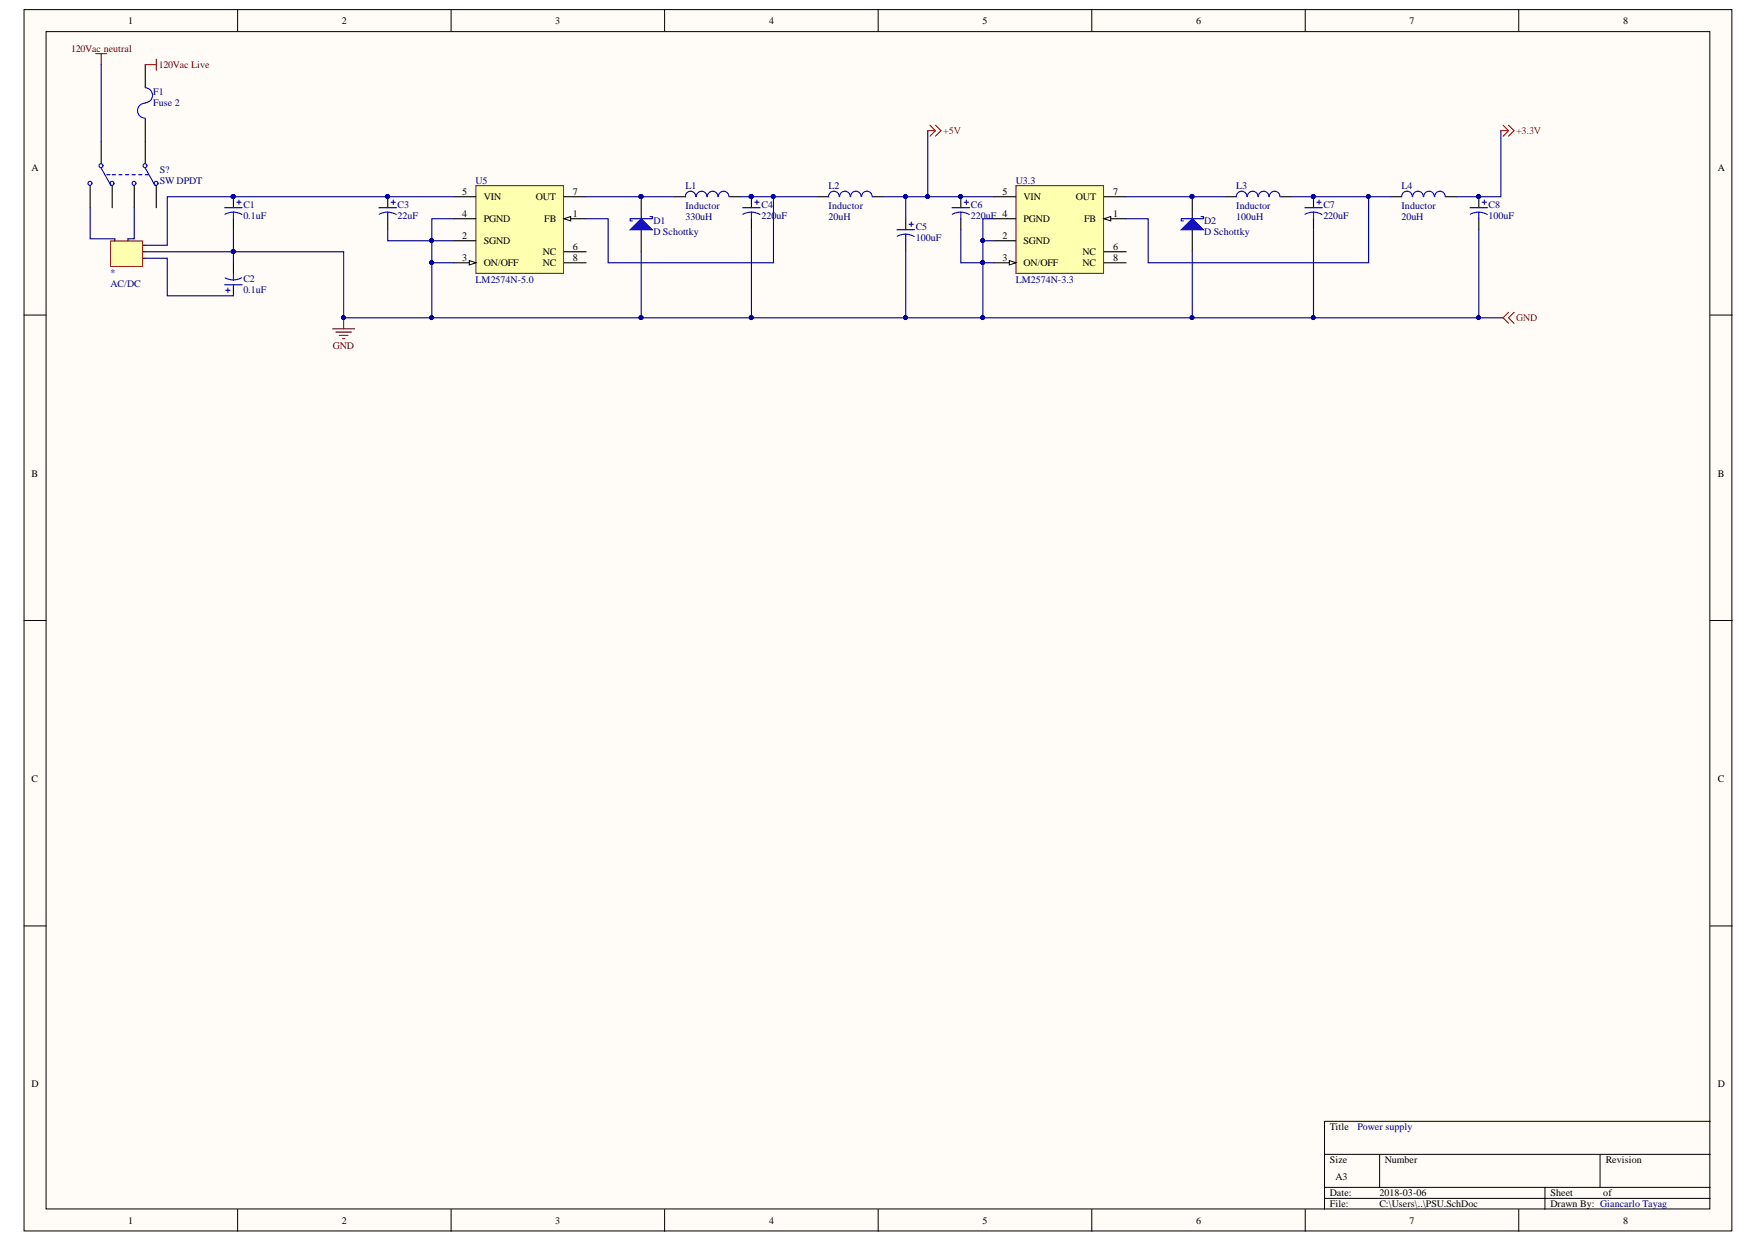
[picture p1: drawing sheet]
# Altium schematic sheet PSU.SchDoc
size A3

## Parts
*  AC/DC
C1  0.1uF  [CAPPR1.5-4X7]
C2  0.1uF  [CAPPR1.5-4X7]
C3  22uF  [C]
C4  220uF  [E]
C5  100uF  [E]
C6  220uF  [E]
C7  220uF  [C]
C8  100uF  [E]
D1  D Schottky  [SMB]
D2  D Schottky  [SMB]
F1  Fuse 2  [PIN-W2/E2.8]
L1  Inductor  value 330uH  [0603]
L2  Inductor  value 20uH  [0603]
L3  Inductor  value 100uH  [0603]
L4  Inductor  value 20uH  [0603]
S?  SW DPDT  [SOT23-6_N]
U3.3  LM2574N-3.3  [N08E]
U5  LM2574N-5.0  [N08E]

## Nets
120Vac Live: F1.2
120Vac neutral: S?.5(COMMON2)
GND: *.8 C1.2 C2.2 C3.2 C4.2 C5.2 C6.2 C7.2 C8.2 D1.1(A) D2.1(A) U3.3.2(SGND) U3.3.3(ON/OFF) U3.3.4(PGND) U5.2(SGND) U5.3(ON/OFF) U5.4(PGND) ; off-sheet GND
+3.3V: C8.1 L4.2 ; off-sheet +3.3V
+5V: C5.1 C6.1 L2.2 U3.3.5(VIN) ; off-sheet +5V
Net*_7: *.7 C1.1 C3.1 U5.5(VIN)
Net*_9: *.9 C2.1
Net*_10: *.10(N) S?.6(NO2)
Net*_11: *.11(L) S?.3(NO1)
NetC4_1: C4.1 L1.2 L2.1 U5.1(FB)
NetC7_1: C7.1 L3.2 L4.1 U3.3.1(FB)
NetD1_2: D1.2(K) L1.1 U5.7(OUT)
NetD2_2: D2.2(K) L3.1 U3.3.7(OUT)
NetF1_1: F1.1 S?.1(COMMON1)

Not connected (* = marked no-connect by the designer): S? 2(NC1) 4(NC2); U3.3 6(NC) 8(NC); U5 6(NC) 8(NC)

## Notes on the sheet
- Power supply
- Giancarlo Tayag
